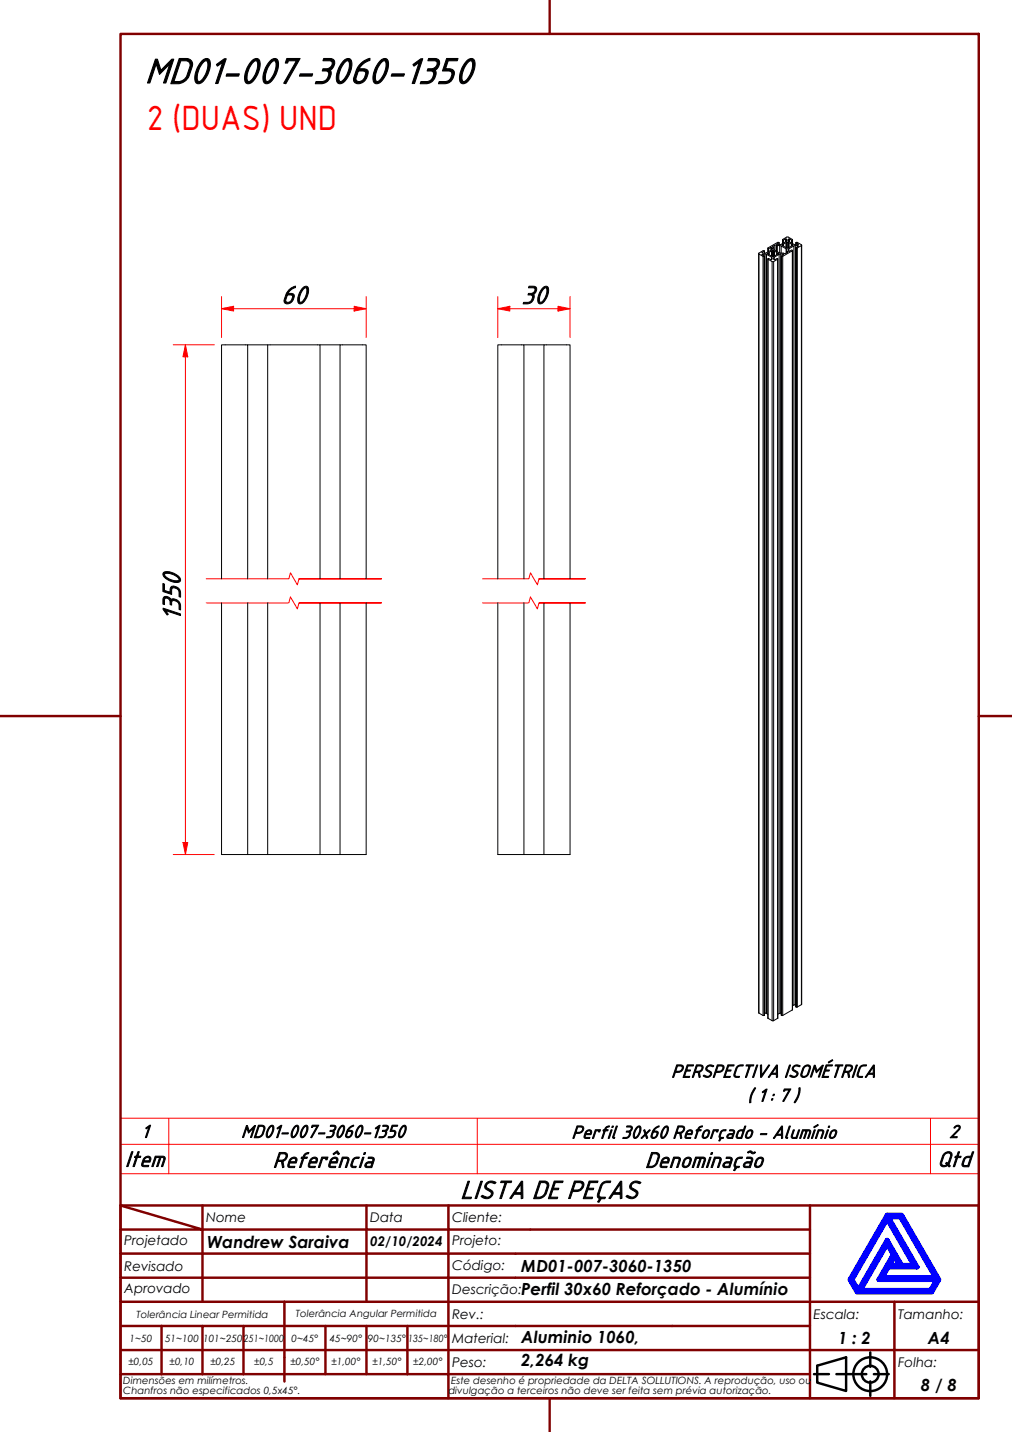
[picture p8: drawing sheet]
<svg xmlns="http://www.w3.org/2000/svg" width="210mm" height="297mm" viewBox="0 0 210 297" stroke-linecap="round" stroke-linejoin="round" font-family="sans-serif">
<!-- layer: Linha Corte (ABNT) -->
<path d="M42.8 125.1h17.1l.3-1.3 1.5 2.5 .3-1.2h17.1h-17.1M42.8 120.1h17.1l.3-1.3 1.5 2.5 .3-1.2h17.1h-17.1M100.1 125.1h9.6l.3-1.3 1.5 2.5 .3-1.2h9.6h-9.6M100.1 120.1h9.6l.3-1.3 1.5 2.5 .3-1.2h9.6h-9.6" fill="none" stroke="#f00" stroke-width=".21"/>
<!-- layer: Visible (ABNT) -->
<g fill="none" stroke="#000" stroke-width=".21">
<path d="M157.4 52.6v157.5M158.1 52.8h.1M158.1 52.8l.5 .3v157.5M158.1 52.4l.5-.3v.4v-.4l-.3-.1-.9 .5v.2M158.1 52.4h.1M158.2 52.7l-.1 .1M158.2 52.9v-.2h.5v157.4M158.2 52.7v.2M158.3 53.2h.2M158.7 52.7l.3 .1M159.2 52.5v.1zM159.2 52.6l.3 .2"/>
<path d="M159.3 53.7v157.5M159.3 51.5v.8M159.3 53.8l.1-.2 .6 .3M159.4 51.6l-.1-.1v.7M159.4 51.6v.6M159.5 52.8v-.4v.4M159.5 52.4l-.2 .3M159.5 52.4l.5-.3v1M159.5 52.8l.5 .3M159.9 51.3h.1M159.9 51.9v-.6l-.5 .3v.6M160 53.1l.2 .1 .4-.1"/>
<path d="M160 53.3l.1 .5-.1 .1M160 53.9v-.6l-1-.5v157.4M160 51.8l-1.1 .7-.8-.1M160.1 51.7v-.3l-.1 .4M160.1 51.4l-.1-.1v.5M160.1 54.3h.4M160.2 52l-.2 .1v1M160.2 52v1.2M160.3 51.3l.3 .5 1.1 .7 1.1 .1 .5-.2M160.3 51.3v-.2l.4-.3v1.1M160.3 51.1v.2M160.4 52h-.2v1.2"/>
<path d="M160.4 52v1.2M160.6 52.1v1zM160.6 53.9v-.6l1-.5v157.4M160.6 53.3l-.1 .5 .1 .1M160.7 50.8h.3M161 52.1v-1.3l.1 1.3M161.1 50.9h.1M161.1 52.4l-.7-.4v1.2M161.1 52.8l-.5 .3M161.1 50.6v.1M161.1 52.8h.1M161.1 52.4v.4"/>
<path d="M161.2 52.2v-1.3h.5v1.6M161.3 53.8l-.1-.2-.6 .3M161.3 53.7v157.5M161.4 52.7l-.3-.3v.4M161.4 52.6v-.1l-.3 .3M161.6 50.3v.5v-.5h-.2l-2.1 1.2M161.6 50.3l-.5 .4M161.7 50.9l.3 .1M161.9 52.7l-.3 .1M162 52.5v-1.5l1 .6v.9M162.1 53.2h.2M162.3 50.9l.2 .1"/>
<path d="M162.3 50.8v.1v-.1M162.3 49.7v.8M162.3 49.8v-.1l1-.5 1 .5v.1M162.4 52.7h-.5v157.4M162.4 52.7v.2M162.4 50.4l-.1-.6v.7M162.5 50.7v.3zM162.5 50.7l-.2 .1v.1M162.5 51l.5 .3M162.5 52.8l-.4 .3v157.5M162.5 52.8h.1M162.5 52.8l-.1-.1v.2"/>
<path d="M162.9 49.6h.1M162.9 50.2v-.6l-.4 .2v.6M163 50.4l-.5 .3M163 51.3l.2 .1M163 51.6l.2 .1v.8M163 50.1l-1.1 .6h-.8M163.1 50.4l-.1 .9M163.2 52.1v.1M163.2 50v-.4l-.2 .5M163.2 49.6h-.2v.5M163.2 50.2l-.1 .2v.9M163.2 50.2v1.2"/>
<path d="M163.3 52.2v.2M163.3 52.4l-.1-.2v.2M163.4 50.2h-.2v1.3M163.5 50.2l-.1 1.3M163.5 50l.1-.4v.5M163.5 49.6l.1 .4 1.1 .7h.9M163.6 50.4v.9zM163.6 50.4l-.1-.2v1.2M163.6 51.3l-.4 .1M163.6 50.4l.5 .3M163.6 52.1v-.5l1.1-.6v157.5M163.6 51.6l-.1 .5h.2l.5-.3 .1 .2"/>
<path d="M163.6 49.6h.1M163.7 50.2v-.6l.5 .2v.6M164.1 51l-.5 .3M164.2 50.7l-.1 .3M164.2 50.4l.1-.6v.7M164.4 52l-.1 157.5M164.4 50.8l-.2-.1v.3M164.4 49.7v.8M164.4 50.9v-.1l-.3 .2M164.4 50.8v.1M165 50.9l-.3 .1M165.1 50.3v.5v-.5l.5 .4"/>
<path d="M165.1 50.3h.3l.8 .5v.1M165.1 51.4h.1M165.1 51.4v157.4M165.2 51.4h.2M165.4 51.2v-.3h-.4v157.5M165.6 51v.1M165.6 51.1l-.2-.2v.2M165.6 50.6v.1M165.6 51.1l-.5 .3M166.3 50.8l-.1 157.6M51.4 71.5h4.1M66.4 71.5h4.1"/>
<path d="M108.7 71.5h4.1M46 120.1v-48.6h5.4v48.6M46 125.1v52.2h29.9v-52.2M51.4 125.1v52.2M55.5 120.1v-48.6h10.9v48.6M55.5 125.1v52.2M66.4 125.1v52.2M70.5 120.1v-48.6h5.4v48.6M70.5 125.1v52.2M103.3 120.1v-48.6h5.4v48.6M103.3 125.1v52.2h14.9v-52.2M108.7 125.1v52.2"/>
<path d="M112.8 120.1v-48.6h5.4v48.6M112.8 125.1v52.2M157.4 210.1v-157.4l.9 .5v157.4M157.4 210.1l.9 .5M158.3 210.6h.2M158.6 210.6h-.1M158.6 210.6v-157.5l-.1 157.5M158.6 210.1h.1M158.7 210.1l.3 .1M159 210.2l.3 .2M159.3 211.2v-157.4l.8 .5v157.4M159.3 211.2l.8 .5"/>
<path d="M160.1 211.7h.4M161.3 211.2v-157.4l-.8 .5v157.4M161.3 211.2l-.8 .5M161.6 210.2l-.3 .2M161.9 210.1l-.3 .1M161.9 210.1h.2M162.1 210.6h.1M162.1 210.6v-157.5v157.5M162.1 210.6h.2M164.3 209.5v-157.5l-2 1.2v157.4M164.3 209.5l-2 1.1M164.7 208.5l-.3 .1"/>
<path d="M165 208.4l-.3 .1M165 208.4h.1M165.1 208.8h.1M165.1 208.8v-157.4l.1 157.5M165.1 208.8l.1 .1M165.2 208.9h.2M166.2 208.4v-157.5l-.8 .5v157.5M166.2 208.4l-.8 .5"/>
</g>
<path d="M25 237.4h178v-5.4h-178v11.5M35 232v11.5M99 232v11.5M193 232v11.5M203 237.4v6.1h-178M25 243.5v6.5h178v-6.5" fill="none" stroke="#f00" stroke-width=".21"/>
<!-- layer: Borda A3/A4 (ABNT) -->
<g fill="none" stroke="#800000" stroke-width=".51">
<path d="M25 7h178v283h-178zM114 0v7M0 148.5h25M203 148.5h7M25 250l17 5h-17M25 250h178v40h-178zM42 255h34v5h17M42 255v15M42 250v5M76 250v5h17v5M93 250v5h75M168 250v20h-143"/>
<path d="M25 260h51v10M25 275h17M33.5 275v10M50.5 275h-8.5v10M59 270v16.6M67.5 275v10h-42.5M76 275v10h8.5M84.5 275v10M93 275h-42.5v10M93 260v5h-68M93 275v10h75M93 260h75"/>
<path d="M93 275h75M168 265h-75v10M185.5 270v10h17.5M203 270h-35v10h17.5v10M25 280h143v10M67.5 285h8.5M84.5 285h8.5v5M114 290v7"/>
</g>
<path d="M184 258l1.3 2.2-3 5.2h12l-1.3 2.2h-14.5zM184 252.8l5.5 9.7h-2.5l-3-5.3-6 10.4-1.3-2.2zM184 252h3l7.8 13.4-1.5 2.6h-15.5l-1.5-2.6zM184.2 252.4h2.6l7.3 12.6h-11.1l1.2-2.2h6zM185.5 260.6l1.1 1.9h-2.1z" fill="none" stroke="#00f" stroke-width=".99"/>
<!-- layer: 0 -->
<path d="M177.8 268h15.5" fill="none" stroke="#000" stroke-width=".21"/>
<g fill="none" stroke="#000" stroke-width=".51">
<path d="M168.8 285h3.1M169.5 283.3l6-1.8v7l-6-1.7zM173.5 285h6.2M180.5 280.5v3M180.5 286.5v3M181.3 285h3"/>
<circle cx="180.5" cy="285" r="3.5"/>
<circle cx="180.5" cy="285" r="1.75"/>
</g>
<path d="M38.5 174.8v2.5" fill="none" stroke="#f00" stroke-width=".21"/>
<path d="M38 174.8h.9l-.4 2.5z" fill="#f00"/>
<path d="M38.5 71.5v2.5M38 174.8h.9l-.4 2.5z" fill="none" stroke="#f00" stroke-width=".21"/>
<path d="M38.5 71.5l.4 2.5h-.9z" fill="#f00"/>
<path d="M35.9 71.5h8.5M38.5 71.5l.4 2.5h-.9zM38.5 74v100.8M46 64h2.5M35.9 177.3h8.5" fill="none" stroke="#f00" stroke-width=".21"/>
<path d="M46 64l2.5-.5v1z" fill="#f00"/>
<path d="M46 64l2.5-.5v1zM73.4 64h2.5" fill="none" stroke="#f00" stroke-width=".21"/>
<path d="M73.4 63.5l2.5 .5-2.5 .5z" fill="#f00"/>
<path d="M46 61.5v8.5M48.5 64h24.9M73.4 63.5l2.5 .5-2.5 .5zM75.9 61.5v8.5M103.3 64h2.4" fill="none" stroke="#f00" stroke-width=".21"/>
<path d="M103.3 64l2.4-.5v1z" fill="#f00"/>
<path d="M103.3 64l2.4-.5v1zM115.7 64h2.5" fill="none" stroke="#f00" stroke-width=".21"/>
<path d="M115.7 63.5l2.5 .5-2.5 .5z" fill="#f00"/>
<path d="M103.3 61.5v8.5M105.7 64h10M115.7 63.5l2.5 .5-2.5 .5zM118.2 61.5v8.5" fill="none" stroke="#f00" stroke-width=".21"/>
<text font-size="8.1" x="30" y="17.3">MD01-007-3060-1350</text>
<text font-size="7" fill="#f00" x="30.5" y="26.9">2 (DUAS) UND</text>
<g font-size="5.7">
<text x="58.3" y="63">60</text>
<text x="108.1" y="63">30</text>
<text x="37.4" y="128.8" transform="rotate(-90 37.4 128.8)">1350</text>
<text x="95.5" y="248.6">LISTA DE PEÇAS</text>
</g>
<g font-size="4.9">
<text x="25.9" y="241.9">Item</text>
<text x="56.6" y="242.1">Referência</text>
<text x="133.8" y="242.1">Denominação</text>
<text x="194.4" y="242">Qtd</text>
</g>
<g font-size="4">
<text x="139.2" y="223.4">PERSPECTIVA ISOMÉTRICA</text>
<text x="155" y="228.4">( 1 : 7 )</text>
<text x="29.3" y="235.9">1</text>
<text x="50" y="236">MD01-007-3060-1350</text>
<text x="118.5" y="236.1">Perfil 30x60 Reforçado - Alumínio</text>
<text x="196.9" y="236">2</text>
</g>
<g font-size="3.5">
<text x="43" y="258.8">Wandrew Saraiva</text>
<text x="108.1" y="263.8">MD01-007-3060-1350</text>
<text x="108.1" y="268.6">Perfil 30x60 Reforçado - Alumínio</text>
<text x="108.1" y="278.7">Aluminio 1060,</text>
<text x="173.8" y="278.8">1 : 2</text>
<text x="192.5" y="278.8">A4</text>
<text x="108.1" y="283.4">2,264 kg</text>
<text x="191" y="288.6">8 / 8</text>
</g>
<g font-size="2.8">
<text x="42.8" y="253.5">Nome</text>
<text x="76.8" y="253.5">Data</text>
<text x="93.8" y="253.6">Cliente:</text>
<text x="25.8" y="263.6">Revisado</text>
<text x="25.8" y="258.3">Projetado</text>
<text x="76.8" y="258.4">02/10/2024</text>
<text x="93.8" y="263.3">Código:</text>
<text x="93.8" y="258.3">Projeto:</text>
<text x="25.8" y="268.3">Aprovado</text>
<text x="93.8" y="268.3">Descrição:</text>
<text x="93.8" y="273.5">Rev.:</text>
<text x="168.8" y="273.5">Escala:</text>
<text x="186.3" y="273.5">Tamanho:</text>
<text x="93.8" y="278.6">Material:</text>
<text x="93.8" y="283.5">Peso:</text>
<text x="186.3" y="283.6">Folha:</text>
</g>
<g font-size="2.1">
<text x="28.3" y="273.3">Tolerância Linear Permitida</text>
<text x="61.4" y="273.1">Tolerância Angular Permitida</text>
<text x="26.9" y="278.3">1~50</text>
<text x="34.2" y="278.3">51~100</text>
<text x="42.1" y="278.3">101~250</text>
<text x="50.5" y="278.3">251~1000</text>
<text x="60.5" y="278.3">0~45°</text>
<text x="68.4" y="278.3">45~90°</text>
<text x="76.3" y="278.3">90~135°</text>
<text x="84.7" y="278.3">135~180°</text>
<text x="25.6" y="287.1">Dimensões em milímetros.</text>
<text x="26.6" y="283.2">±0,05</text>
<text x="35.2" y="283.2">±0,10</text>
<text x="43.6" y="283.2">±0,25</text>
<text x="52.7" y="283.2">±0,5</text>
<text x="60.2" y="283.2">±0,50°</text>
<text x="68.7" y="283.2">±1,00°</text>
<text x="77.2" y="283.2">±1,50°</text>
<text x="85.7" y="283.2">±2,00°</text>
<text x="93.6" y="287.1">Este desenho é propriedade da DELTA SOLLUTIONS. A reprodução, uso ou</text>
<text x="25.6" y="289.2">Chanfros não especificados 0,5x45°.</text>
<text x="93" y="289.2">divulgação a terceiros não deve ser feita sem prévia autorização.</text>
</g>
</svg>
